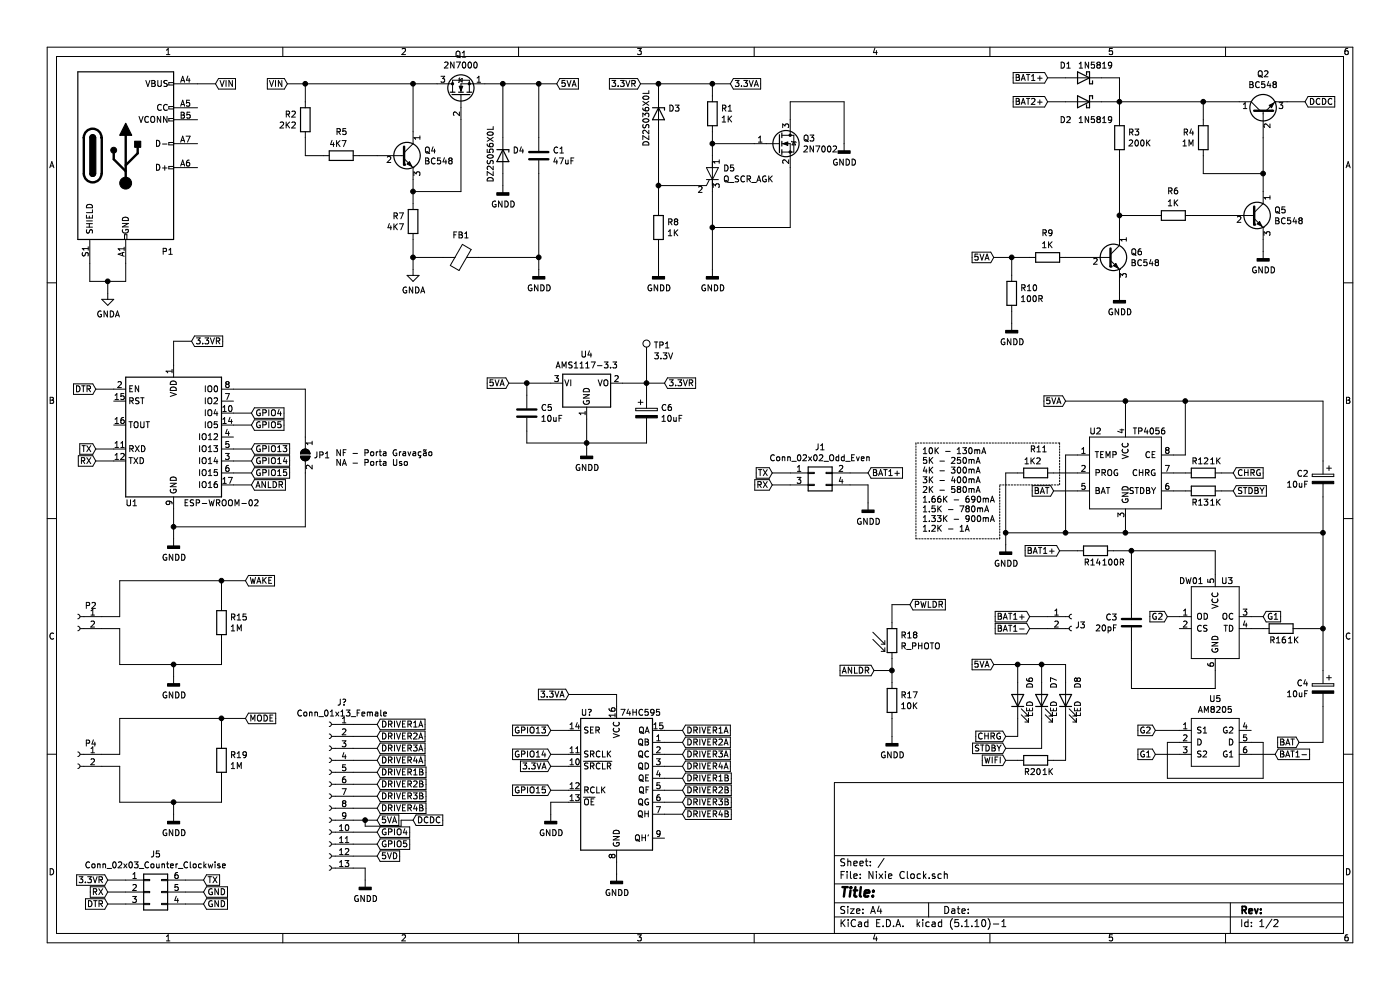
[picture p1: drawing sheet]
EESchema Schematic File Version 4
EELAYER 30 0
EELAYER END
$Descr A4 11693 8268
encoding utf-8
Sheet 1 2
Title ""
Date ""
Rev ""
Comp ""
Comment1 ""
Comment2 ""
Comment3 ""
Comment4 ""
$EndDescr
$Comp
L Connector:USB_C_Plug_USB2.0 P1
U 1 1
P 1050 1300
F 0 "P1" H 1400 500 50  0000 C CNN
F 1 "USB_C_Plug_USB2.0" H 1157 2076 50  0001 C CNN
F 2 "Connector_USB:USB_C_Receptacle_XKB_U262-16XN-4BVC11" H 1200 1300 50  0001 C CNN
F 3 "https://www.usb.org/sites/default/files/documents/usb_type-c.zip" H 1200 1300 50  0001 C CNN
	1    1050 1300
	1    0    0    -1  
$EndComp
$Comp
L Device:R R17
U 1 1
P 7450 5850
F 0 "R17" H 7520 5896 50  0000 L CNN
F 1 "10K" H 7520 5805 50  0000 L CNN
F 2 "Resistor_SMD:R_0201_0603Metric_Pad0.64x0.40mm_HandSolder" V 7380 5850 50  0001 C CNN
F 3 "~" H 7450 5850 50  0001 C CNN
	1    7450 5850
	1    0    0    -1  
$EndComp
$Comp
L Battery_Management:TP4056 U2
U 1 1
P 9400 3950
F 0 "U2" H 9150 4300 50  0000 C CNN
F 1 "TP4056" H 9600 4300 50  0000 C CNN
F 2 "Package_SO:MSOP-8-1EP_3x3mm_P0.65mm_EP1.95x2.15mm" H 9250 4300 50  0001 C CNN
F 3 "" H 9250 4300 50  0001 C CNN
	1    9400 3950
	1    0    0    -1  
$EndComp
$Comp
L Battery_Management:DW01 U3
U 1 1
P 10150 5200
F 0 "U3" H 10250 5550 50  0000 C CNN
F 1 "DW01" H 9950 5550 50  0000 C CNN
F 2 "Package_TO_SOT_SMD:SOT-23-6" H 10200 5550 50  0001 C CNN
F 3 "" H 10200 5550 50  0001 C CNN
	1    10150 5200
	1    0    0    -1  
$EndComp
$Comp
L Battery_Management:AM8205 U5
U 1 1
P 10150 6250
F 0 "U5" H 10150 6665 50  0000 C CNN
F 1 "AM8205" H 10150 6574 50  0000 C CNN
F 2 "Package_SO:TSSOP-8_3x3mm_P0.65mm" H 10000 6550 50  0001 C CNN
F 3 "" H 10000 6550 50  0001 C CNN
	1    10150 6250
	1    0    0    -1  
$EndComp
Wire Wire Line
	1050 2200 1050 2350
Wire Wire Line
	1050 2350 900  2350
Wire Wire Line
	750  2350 750  2200
$Comp
L Regulator_Linear:AMS1117-3.3 U4
U 1 1
P 4900 3200
F 0 "U4" H 4900 3442 50  0000 C CNN
F 1 "AMS1117-3.3" H 4900 3351 50  0000 C CNN
F 2 "Package_TO_SOT_SMD:SOT-223-3_TabPin2" H 4900 3400 50  0001 C CNN
F 3 "http://www.advanced-monolithic.com/pdf/ds1117.pdf" H 5000 2950 50  0001 C CNN
	1    4900 3200
	1    0    0    -1  
$EndComp
$Comp
L Device:R_PHOTO R18
U 1 1
P 7450 5350
F 0 "R18" H 7520 5396 50  0000 L CNN
F 1 "R_PHOTO" H 7520 5305 50  0000 L CNN
F 2 "Connector_PinHeader_2.00mm:PinHeader_1x02_P2.00mm_Vertical" V 7500 5100 50  0001 L CNN
F 3 "~" H 7450 5300 50  0001 C CNN
	1    7450 5350
	1    0    0    -1  
$EndComp
$Comp
L Device:C C5
U 1 1
P 4400 3450
F 0 "C5" H 4515 3496 50  0000 L CNN
F 1 "10uF" H 4515 3405 50  0000 L CNN
F 2 "Capacitor_SMD:C_0805_2012Metric_Pad1.15x1.40mm_HandSolder" H 4438 3300 50  0001 C CNN
F 3 "~" H 4400 3450 50  0001 C CNN
	1    4400 3450
	1    0    0    -1  
$EndComp
$Comp
L Device:CP C6
U 1 1
P 5400 3450
F 0 "C6" H 5518 3496 50  0000 L CNN
F 1 "10uF" H 5518 3405 50  0000 L CNN
F 2 "Capacitor_SMD:C_0805_2012Metric_Pad1.15x1.40mm_HandSolder" H 5438 3300 50  0001 C CNN
F 3 "~" H 5400 3450 50  0001 C CNN
	1    5400 3450
	1    0    0    -1  
$EndComp
Wire Wire Line
	5400 3300 5400 3200
Wire Wire Line
	5400 3200 5200 3200
Wire Wire Line
	4600 3200 4400 3200
Wire Wire Line
	4400 3200 4400 3300
$Comp
L power:GNDD #PWR0101
U 1 1
P 4900 3750
F 0 "#PWR0101" H 4900 3500 50  0001 C CNN
F 1 "GNDD" H 4904 3595 50  0000 C CNN
F 2 "" H 4900 3750 50  0001 C CNN
F 3 "" H 4900 3750 50  0001 C CNN
	1    4900 3750
	1    0    0    -1  
$EndComp
Wire Wire Line
	4900 3750 4900 3700
Wire Wire Line
	5400 3600 5400 3700
Wire Wire Line
	5400 3700 4900 3700
Connection ~ 4900 3700
Wire Wire Line
	4900 3700 4900 3500
Wire Wire Line
	4900 3700 4400 3700
Wire Wire Line
	4400 3700 4400 3600
Text GLabel 4250 3200 0    50   Input ~ 0
5VA
Wire Wire Line
	4250 3200 4400 3200
Connection ~ 4400 3200
Text GLabel 5550 3200 2    50   Input ~ 0
3.3VR
Wire Wire Line
	5550 3200 5400 3200
Connection ~ 5400 3200
$Comp
L Connector:TestPoint TP1
U 1 1
P 5400 3000
F 0 "TP1" H 5458 3118 50  0000 L CNN
F 1 "3.3V" H 5458 3027 50  0000 L CNN
F 2 "TestPoint:TestPoint_Pad_1.5x1.5mm" H 5600 3000 50  0001 C CNN
F 3 "~" H 5600 3000 50  0001 C CNN
	1    5400 3000
	1    0    0    -1  
$EndComp
Wire Wire Line
	5400 3000 5400 3200
Text GLabel 900  7350 0    50   Input ~ 0
3.3VR
Text GLabel 900  7450 0    50   Input ~ 0
RX
Text GLabel 1700 7350 2    50   Input ~ 0
TX
Text GLabel 1700 7450 2    50   Input ~ 0
GND
$Comp
L Connector_Generic:Conn_02x03_Counter_Clockwise J5
U 1 1
P 1250 7450
F 0 "J5" H 1300 7767 50  0000 C CNN
F 1 "Conn_02x03_Counter_Clockwise" H 1300 7676 50  0000 C CNN
F 2 "Connector_PinHeader_2.00mm:PinHeader_2x03_P2.00mm_Vertical" H 1250 7450 50  0001 C CNN
F 3 "~" H 1250 7450 50  0001 C CNN
	1    1250 7450
	1    0    0    -1  
$EndComp
Text GLabel 900  7550 0    50   Input ~ 0
DTR
Text GLabel 1700 7550 2    50   Input ~ 0
GND
Wire Wire Line
	1700 7550 1550 7550
Wire Wire Line
	1550 7450 1700 7450
Wire Wire Line
	1700 7350 1550 7350
Wire Wire Line
	1050 7350 900  7350
Wire Wire Line
	900  7450 1050 7450
Wire Wire Line
	1050 7550 900  7550
$Comp
L Jumper:SolderJumper_2_Open JP1
U 1 1
P 2550 3800
F 0 "JP1" V 2550 3868 50  0000 L CNN
F 1 "SolderJumper_2_Open" H 2550 3914 50  0001 C CNN
F 2 "Jumper:SolderJumper-2_P1.3mm_Open_RoundedPad1.0x1.5mm" H 2550 3800 50  0001 C CNN
F 3 "~" H 2550 3800 50  0001 C CNN
	1    2550 3800
	0    1    1    0   
$EndComp
$Comp
L power:GNDD #PWR0102
U 1 1
P 1450 4500
F 0 "#PWR0102" H 1450 4250 50  0001 C CNN
F 1 "GNDD" H 1454 4345 50  0000 C CNN
F 2 "" H 1450 4500 50  0001 C CNN
F 3 "" H 1450 4500 50  0001 C CNN
	1    1450 4500
	1    0    0    -1  
$EndComp
Text GLabel 800  3750 0    50   Input ~ 0
TX
Wire Wire Line
	800  3750 950  3750
Text GLabel 800  3850 0    50   Input ~ 0
RX
Wire Wire Line
	800  3850 950  3850
Text GLabel 1600 2850 2    50   Input ~ 0
3.3VR
Wire Wire Line
	1450 2850 1600 2850
Wire Wire Line
	1450 2850 1450 3050
$Comp
L RF_Module:ESP-WROOM-02 U1
U 1 1
P 1450 3650
F 0 "U1" H 1100 3100 50  0000 C CNN
F 1 "ESP-WROOM-02" H 1850 3100 50  0000 C CNN
F 2 "RF_Module:ESP-12E" H 2050 3100 50  0001 C CNN
F 3 "https://www.espressif.com/sites/default/files/documentation/0c-esp-wroom-02_datasheet_en.pdf" H 1500 5150 50  0001 C CNN
	1    1450 3650
	1    0    0    -1  
$EndComp
Wire Wire Line
	2550 3650 2550 3250
Wire Wire Line
	2550 3950 2550 4400
$Comp
L power:GNDA #PWR0103
U 1 1
P 900 2450
F 0 "#PWR0103" H 900 2200 50  0001 C CNN
F 1 "GNDA" H 905 2277 50  0000 C CNN
F 2 "" H 900 2450 50  0001 C CNN
F 3 "" H 900 2450 50  0001 C CNN
	1    900  2450
	1    0    0    -1  
$EndComp
Wire Wire Line
	900  2450 900  2350
Connection ~ 900  2350
Wire Wire Line
	900  2350 750  2350
Text GLabel 1800 700  2    50   Input ~ 0
VIN
Wire Wire Line
	1800 700  1650 700 
Text GLabel 800  3250 0    50   Input ~ 0
DTR
Wire Wire Line
	950  3250 800  3250
Text Notes 2800 3900 0    50   ~ 0
NF - Porta Gravação\nNA - Porta Uso
$Comp
L Device:R R15
U 1 1
P 1850 5200
F 0 "R15" H 1920 5246 50  0000 L CNN
F 1 "1M" H 1920 5155 50  0000 L CNN
F 2 "Resistor_SMD:R_0201_0603Metric_Pad0.64x0.40mm_HandSolder" V 1780 5200 50  0001 C CNN
F 3 "~" H 1850 5200 50  0001 C CNN
	1    1850 5200
	1    0    0    -1  
$EndComp
Wire Wire Line
	1850 4850 1850 5050
Wire Wire Line
	1000 5550 1450 5550
Wire Wire Line
	1850 5550 1850 5350
$Comp
L power:GNDD #PWR0104
U 1 1
P 1450 5650
F 0 "#PWR0104" H 1450 5400 50  0001 C CNN
F 1 "GNDD" H 1454 5495 50  0000 C CNN
F 2 "" H 1450 5650 50  0001 C CNN
F 3 "" H 1450 5650 50  0001 C CNN
	1    1450 5650
	1    0    0    -1  
$EndComp
Wire Wire Line
	1450 5650 1450 5550
Connection ~ 1450 5550
Text GLabel 2050 4850 2    50   Input ~ 0
WAKE
$Comp
L Device:R R19
U 1 1
P 1850 6350
F 0 "R19" H 1920 6396 50  0000 L CNN
F 1 "1M" H 1920 6305 50  0000 L CNN
F 2 "Resistor_SMD:R_0201_0603Metric_Pad0.64x0.40mm_HandSolder" V 1780 6350 50  0001 C CNN
F 3 "~" H 1850 6350 50  0001 C CNN
	1    1850 6350
	1    0    0    -1  
$EndComp
Wire Wire Line
	1850 6000 1850 6200
Wire Wire Line
	1850 6700 1850 6500
$Comp
L power:GNDD #PWR0105
U 1 1
P 1450 6800
F 0 "#PWR0105" H 1450 6550 50  0001 C CNN
F 1 "GNDD" H 1454 6645 50  0000 C CNN
F 2 "" H 1450 6800 50  0001 C CNN
F 3 "" H 1450 6800 50  0001 C CNN
	1    1450 6800
	1    0    0    -1  
$EndComp
Wire Wire Line
	1450 6800 1450 6700
Connection ~ 1450 6700
Text GLabel 2050 6000 2    50   Input ~ 0
MODE
$Comp
L Diode:DZ2S056X0L D4
U 1 1
P 4200 1300
F 0 "D4" V 4154 1380 50  0000 L CNN
F 1 "DZ2S056X0L" H 3950 1200 50  0000 L CNN
F 2 "Diode_SMD:D_SOD-523" H 4200 1125 50  0001 C CNN
F 3 "https://industrial.panasonic.com/content/data/SC/ds/ds4/DZ2S05600L_E.pdf" H 4200 1300 50  0001 C CNN
	1    4200 1300
	0    1    1    0   
$EndComp
$Comp
L Device:R R2
U 1 1
P 2550 1000
F 0 "R2" H 2620 1046 50  0000 L CNN
F 1 "2K2" H 2620 955 50  0000 L CNN
F 2 "Resistor_SMD:R_0201_0603Metric_Pad0.64x0.40mm_HandSolder" V 2480 1000 50  0001 C CNN
F 3 "~" H 2550 1000 50  0001 C CNN
	1    2550 1000
	-1   0    0    -1  
$EndComp
$Comp
L Device:R R7
U 1 1
P 3450 1850
F 0 "R7" H 3520 1896 50  0000 L CNN
F 1 "4K7" H 3520 1805 50  0000 L CNN
F 2 "Resistor_SMD:R_0201_0603Metric_Pad0.64x0.40mm_HandSolder" V 3380 1850 50  0001 C CNN
F 3 "~" H 3450 1850 50  0001 C CNN
	1    3450 1850
	-1   0    0    -1  
$EndComp
$Comp
L Device:Ferrite_Bead FB1
U 1 1
P 3850 2150
F 0 "FB1" V 4032 2150 50  0000 C CNN
F 1 "Ferrite_Bead" H 3987 2105 50  0001 L CNN
F 2 "Resistor_SMD:R_0201_0603Metric_Pad0.64x0.40mm_HandSolder" V 3780 2150 50  0001 C CNN
F 3 "~" H 3850 2150 50  0001 C CNN
	1    3850 2150
	0    -1   -1   0   
$EndComp
$Comp
L Device:C C1
U 1 1
P 4500 1300
F 0 "C1" H 4615 1346 50  0000 L CNN
F 1 "47uF" H 4615 1255 50  0000 L CNN
F 2 "Capacitor_SMD:C_0805_2012Metric_Pad1.15x1.40mm_HandSolder" H 4538 1150 50  0001 C CNN
F 3 "~" H 4500 1300 50  0001 C CNN
	1    4500 1300
	1    0    0    -1  
$EndComp
$Comp
L Device:R R5
U 1 1
P 2850 1300
F 0 "R5" V 2650 1250 50  0000 L CNN
F 1 "4K7" V 2750 1200 50  0000 L CNN
F 2 "Resistor_SMD:R_0201_0603Metric_Pad0.64x0.40mm_HandSolder" V 2780 1300 50  0001 C CNN
F 3 "~" H 2850 1300 50  0001 C CNN
	1    2850 1300
	0    1    1    0   
$EndComp
$Comp
L Transistor_FET:2N7000 Q1
U 1 1
P 3850 800
F 0 "Q1" V 4192 800 50  0000 C CNN
F 1 "2N7000" V 4101 800 50  0000 C CNN
F 2 "Package_TO_SOT_SMD:SOT-23" H 4050 725 50  0001 L CIN
F 3 "https://www.onsemi.com/pub/Collateral/NDS7002A-D.PDF" H 3850 800 50  0001 L CNN
	1    3850 800 
	0    -1   -1   0   
$EndComp
Wire Wire Line
	2700 1300 2550 1300
Wire Wire Line
	2550 1300 2550 1150
$Comp
L Transistor_BJT:BC548 Q4
U 1 1
P 3350 1300
F 0 "Q4" H 3541 1346 50  0000 L CNN
F 1 "BC548" H 3541 1255 50  0000 L CNN
F 2 "Package_TO_SOT_SMD:SOT-23" H 3550 1225 50  0001 L CIN
F 3 "https://www.onsemi.com/pub/Collateral/BC550-D.pdf" H 3350 1300 50  0001 L CNN
	1    3350 1300
	1    0    0    -1  
$EndComp
Wire Wire Line
	3450 1500 3450 1600
Wire Wire Line
	3150 1300 3000 1300
Wire Wire Line
	3450 1100 3450 700 
Wire Wire Line
	3450 700  2550 700 
Wire Wire Line
	2550 700  2550 850 
Wire Wire Line
	3650 700  3450 700 
Connection ~ 3450 700 
Wire Wire Line
	3850 1000 3850 1600
Wire Wire Line
	3850 1600 3450 1600
Connection ~ 3450 1600
Wire Wire Line
	3450 1600 3450 1700
$Comp
L power:GNDA #PWR0106
U 1 1
P 3450 2250
F 0 "#PWR0106" H 3450 2000 50  0001 C CNN
F 1 "GNDA" H 3455 2077 50  0000 C CNN
F 2 "" H 3450 2250 50  0001 C CNN
F 3 "" H 3450 2250 50  0001 C CNN
	1    3450 2250
	1    0    0    -1  
$EndComp
Wire Wire Line
	3450 2250 3450 2150
Wire Wire Line
	3700 2150 3450 2150
Wire Wire Line
	3450 2150 3450 2000
Connection ~ 3450 2150
Wire Wire Line
	4200 1150 4200 700 
Wire Wire Line
	4200 700  4050 700 
Wire Wire Line
	4500 1150 4500 700 
Wire Wire Line
	4500 700  4200 700 
Connection ~ 4200 700 
Wire Wire Line
	4500 1450 4500 2150
Wire Wire Line
	4500 2150 4000 2150
$Comp
L power:GNDD #PWR0107
U 1 1
P 4500 2250
F 0 "#PWR0107" H 4500 2000 50  0001 C CNN
F 1 "GNDD" H 4504 2095 50  0000 C CNN
F 2 "" H 4500 2250 50  0001 C CNN
F 3 "" H 4500 2250 50  0001 C CNN
	1    4500 2250
	1    0    0    -1  
$EndComp
Wire Wire Line
	4500 2250 4500 2150
Connection ~ 4500 2150
$Comp
L power:GNDD #PWR0108
U 1 1
P 4200 1550
F 0 "#PWR0108" H 4200 1300 50  0001 C CNN
F 1 "GNDD" H 4204 1395 50  0000 C CNN
F 2 "" H 4200 1550 50  0001 C CNN
F 3 "" H 4200 1550 50  0001 C CNN
	1    4200 1550
	1    0    0    -1  
$EndComp
Wire Wire Line
	4200 1550 4200 1450
Text GLabel 2400 700  0    50   Input ~ 0
VIN
Wire Wire Line
	2400 700  2550 700 
Connection ~ 2550 700 
Text GLabel 4650 700  2    50   Input ~ 0
5VA
Wire Wire Line
	4650 700  4500 700 
Connection ~ 4500 700 
$Comp
L Diode:DZ2S036X0L D3
U 1 1
P 5500 950
F 0 "D3" V 5454 1030 50  0000 L CNN
F 1 "DZ2S036X0L" H 5300 850 50  0000 L CNN
F 2 "Diode_SMD:D_SOD-523" H 5500 775 50  0001 C CNN
F 3 "https://industrial.panasonic.com/content/data/SC/ds/ds4/DZ2S03600L_E.pdf" H 5500 950 50  0001 C CNN
	1    5500 950 
	0    1    1    0   
$EndComp
Text GLabel 5350 700  0    50   Input ~ 0
3.3VR
Wire Wire Line
	5350 700  5500 700 
Wire Wire Line
	5500 800  5500 700 
$Comp
L Device:R R8
U 1 1
P 5500 1900
F 0 "R8" H 5570 1946 50  0000 L CNN
F 1 "1K" H 5570 1855 50  0000 L CNN
F 2 "Resistor_SMD:R_0201_0603Metric_Pad0.64x0.40mm_HandSolder" V 5430 1900 50  0001 C CNN
F 3 "~" H 5500 1900 50  0001 C CNN
	1    5500 1900
	1    0    0    -1  
$EndComp
$Comp
L Device:R R1
U 1 1
P 5950 950
F 0 "R1" H 6020 996 50  0000 L CNN
F 1 "1K" H 6020 905 50  0000 L CNN
F 2 "Resistor_SMD:R_0201_0603Metric_Pad0.64x0.40mm_HandSolder" V 5880 950 50  0001 C CNN
F 3 "~" H 5950 950 50  0001 C CNN
	1    5950 950 
	1    0    0    -1  
$EndComp
$Comp
L Device:Q_SCR_AGK D5
U 1 1
P 5950 1450
F 0 "D5" H 6038 1496 50  0000 L CNN
F 1 "Q_SCR_AGK" H 6038 1405 50  0000 L CNN
F 2 "Package_TO_SOT_SMD:SOT-23" V 5950 1450 50  0001 C CNN
F 3 "~" V 5950 1450 50  0001 C CNN
	1    5950 1450
	1    0    0    -1  
$EndComp
Wire Wire Line
	5800 1550 5500 1550
Wire Wire Line
	5500 1550 5500 1100
Wire Wire Line
	5500 1750 5500 1550
Connection ~ 5500 1550
Wire Wire Line
	5950 1300 5950 1200
Wire Wire Line
	5950 800  5950 700 
Wire Wire Line
	5950 700  5500 700 
Connection ~ 5500 700 
$Comp
L power:GNDD #PWR0109
U 1 1
P 5500 2250
F 0 "#PWR0109" H 5500 2000 50  0001 C CNN
F 1 "GNDD" H 5504 2095 50  0000 C CNN
F 2 "" H 5500 2250 50  0001 C CNN
F 3 "" H 5500 2250 50  0001 C CNN
	1    5500 2250
	1    0    0    -1  
$EndComp
$Comp
L power:GNDD #PWR0110
U 1 1
P 5950 2250
F 0 "#PWR0110" H 5950 2000 50  0001 C CNN
F 1 "GNDD" H 5954 2095 50  0000 C CNN
F 2 "" H 5950 2250 50  0001 C CNN
F 3 "" H 5950 2250 50  0001 C CNN
	1    5950 2250
	1    0    0    -1  
$EndComp
$Comp
L Transistor_FET:2N7002 Q3
U 1 1
P 6500 1200
F 0 "Q3" H 6704 1246 50  0000 L CNN
F 1 "2N7002" H 6704 1155 50  0000 L CNN
F 2 "Package_TO_SOT_SMD:SOT-23" H 6700 1125 50  0001 L CIN
F 3 "https://www.onsemi.com/pub/Collateral/NDS7002A-D.PDF" H 6500 1200 50  0001 L CNN
	1    6500 1200
	1    0    0    -1  
$EndComp
Wire Wire Line
	6300 1200 5950 1200
Connection ~ 5950 1200
Wire Wire Line
	5950 1200 5950 1100
Wire Wire Line
	6600 1400 6600 1900
Wire Wire Line
	6600 1900 5950 1900
Wire Wire Line
	5950 1900 5950 1600
Wire Wire Line
	5500 2050 5500 2250
Wire Wire Line
	5950 2250 5950 1900
Connection ~ 5950 1900
Wire Wire Line
	6600 1000 6600 850 
Wire Wire Line
	6600 850  7050 850 
Wire Wire Line
	7050 850  7050 1200
$Comp
L power:GNDD #PWR0111
U 1 1
P 7050 1200
F 0 "#PWR0111" H 7050 950 50  0001 C CNN
F 1 "GNDD" H 7054 1045 50  0000 C CNN
F 2 "" H 7050 1200 50  0001 C CNN
F 3 "" H 7050 1200 50  0001 C CNN
	1    7050 1200
	1    0    0    -1  
$EndComp
Text GLabel 6100 700  2    50   Input ~ 0
3.3VA
Wire Wire Line
	6100 700  5950 700 
Connection ~ 5950 700 
$Comp
L Diode:1N5819 D1
U 1 1
P 9050 650
F 0 "D1" H 9200 550 50  0000 C CNN
F 1 "1N5819" H 8950 550 50  0000 C CNN
F 2 "Diode_SMD:D_SOD-523" H 9050 475 50  0001 C CNN
F 3 "http://www.vishay.com/docs/88525/1n5817.pdf" H 9050 650 50  0001 C CNN
	1    9050 650 
	-1   0    0    1   
$EndComp
$Comp
L Diode:1N5819 D2
U 1 1
P 9050 850
F 0 "D2" H 9200 700 50  0000 C CNN
F 1 "1N5819" H 8950 700 50  0000 C CNN
F 2 "Diode_SMD:D_SOD-523" H 9050 675 50  0001 C CNN
F 3 "http://www.vishay.com/docs/88525/1n5817.pdf" H 9050 850 50  0001 C CNN
	1    9050 850 
	-1   0    0    -1  
$EndComp
$Comp
L Device:R R3
U 1 1
P 9350 1150
F 0 "R3" H 9420 1196 50  0000 L CNN
F 1 "200K" H 9420 1105 50  0000 L CNN
F 2 "Resistor_SMD:R_0201_0603Metric_Pad0.64x0.40mm_HandSolder" V 9280 1150 50  0001 C CNN
F 3 "~" H 9350 1150 50  0001 C CNN
	1    9350 1150
	1    0    0    -1  
$EndComp
$Comp
L Device:R R4
U 1 1
P 10050 1150
F 0 "R4" H 10120 1196 50  0000 L CNN
F 1 "1M" H 10120 1105 50  0000 L CNN
F 2 "Resistor_SMD:R_0201_0603Metric_Pad0.64x0.40mm_HandSolder" V 9980 1150 50  0001 C CNN
F 3 "~" H 10050 1150 50  0001 C CNN
	1    10050 1150
	-1   0    0    -1  
$EndComp
$Comp
L Transistor_BJT:BC548 Q6
U 1 1
P 9250 2150
F 0 "Q6" H 9441 2196 50  0000 L CNN
F 1 "BC548" H 9441 2105 50  0000 L CNN
F 2 "Package_TO_SOT_SMD:SOT-23" H 9450 2075 50  0001 L CIN
F 3 "https://www.onsemi.com/pub/Collateral/BC550-D.pdf" H 9250 2150 50  0001 L CNN
	1    9250 2150
	1    0    0    -1  
$EndComp
$Comp
L Transistor_BJT:BC548 Q5
U 1 1
P 10450 1800
F 0 "Q5" H 10641 1846 50  0000 L CNN
F 1 "BC548" H 10641 1755 50  0000 L CNN
F 2 "Package_TO_SOT_SMD:SOT-23" H 10650 1725 50  0001 L CIN
F 3 "https://www.onsemi.com/pub/Collateral/BC550-D.pdf" H 10450 1800 50  0001 L CNN
	1    10450 1800
	1    0    0    -1  
$EndComp
$Comp
L Transistor_BJT:BC548 Q2
U 1 1
P 10550 950
F 0 "Q2" V 10878 950 50  0000 C CNN
F 1 "BC548" V 10787 950 50  0000 C CNN
F 2 "Package_TO_SOT_SMD:SOT-23" H 10750 875 50  0001 L CIN
F 3 "https://www.onsemi.com/pub/Collateral/BC550-D.pdf" H 10550 950 50  0001 L CNN
	1    10550 950 
	0    -1   -1   0   
$EndComp
Wire Wire Line
	9200 850  9350 850 
Wire Wire Line
	9350 850  9350 1000
Wire Wire Line
	9200 650  9350 650 
Wire Wire Line
	9350 650  9350 850 
Connection ~ 9350 850 
Wire Wire Line
	9350 850  10050 850 
Wire Wire Line
	10050 1000 10050 850 
Connection ~ 10050 850 
Wire Wire Line
	10050 850  10350 850 
Wire Wire Line
	10050 1450 10550 1450
Wire Wire Line
	10050 1300 10050 1450
Wire Wire Line
	10550 1150 10550 1450
Wire Wire Line
	10550 1600 10550 1450
Connection ~ 10550 1450
Wire Wire Line
	8900 2150 9050 2150
$Comp
L Device:R R10
U 1 1
P 8450 2450
F 0 "R10" H 8520 2496 50  0000 L CNN
F 1 "100R" H 8520 2405 50  0000 L CNN
F 2 "Resistor_SMD:R_0201_0603Metric_Pad0.64x0.40mm_HandSolder" V 8380 2450 50  0001 C CNN
F 3 "~" H 8450 2450 50  0001 C CNN
	1    8450 2450
	1    0    0    -1  
$EndComp
$Comp
L power:GNDD #PWR0112
U 1 1
P 8450 2700
F 0 "#PWR0112" H 8450 2450 50  0001 C CNN
F 1 "GNDD" H 8454 2545 50  0000 C CNN
F 2 "" H 8450 2700 50  0001 C CNN
F 3 "" H 8450 2700 50  0001 C CNN
	1    8450 2700
	1    0    0    -1  
$EndComp
Wire Wire Line
	8450 2700 8450 2600
$Comp
L power:GNDD #PWR0113
U 1 1
P 9350 2450
F 0 "#PWR0113" H 9350 2200 50  0001 C CNN
F 1 "GNDD" H 9354 2295 50  0000 C CNN
F 2 "" H 9350 2450 50  0001 C CNN
F 3 "" H 9350 2450 50  0001 C CNN
	1    9350 2450
	1    0    0    -1  
$EndComp
Wire Wire Line
	9350 2450 9350 2350
$Comp
L power:GNDD #PWR0114
U 1 1
P 10550 2100
F 0 "#PWR0114" H 10550 1850 50  0001 C CNN
F 1 "GNDD" H 10554 1945 50  0000 C CNN
F 2 "" H 10550 2100 50  0001 C CNN
F 3 "" H 10550 2100 50  0001 C CNN
	1    10550 2100
	1    0    0    -1  
$EndComp
Wire Wire Line
	10550 2100 10550 2000
Wire Wire Line
	8450 2300 8450 2150
Wire Wire Line
	8450 2150 8600 2150
$Comp
L Device:R R9
U 1 1
P 8750 2150
F 0 "R9" V 8950 2100 50  0000 L CNN
F 1 "1K" V 8850 2100 50  0000 L CNN
F 2 "Resistor_SMD:R_0201_0603Metric_Pad0.64x0.40mm_HandSolder" V 8680 2150 50  0001 C CNN
F 3 "~" H 8750 2150 50  0001 C CNN
	1    8750 2150
	0    -1   -1   0   
$EndComp
$Comp
L Device:R R6
U 1 1
P 9800 1800
F 0 "R6" V 10000 1750 50  0000 L CNN
F 1 "1K" V 9900 1750 50  0000 L CNN
F 2 "Resistor_SMD:R_0201_0603Metric_Pad0.64x0.40mm_HandSolder" V 9730 1800 50  0001 C CNN
F 3 "~" H 9800 1800 50  0001 C CNN
	1    9800 1800
	0    -1   -1   0   
$EndComp
Text GLabel 8750 650  0    50   Input ~ 0
BAT1+
Wire Wire Line
	8900 650  8750 650 
Text GLabel 8750 850  0    50   Input ~ 0
BAT2+
Wire Wire Line
	8900 850  8750 850 
Text GLabel 8300 2150 0    50   Input ~ 0
5VA
Wire Wire Line
	8300 2150 8450 2150
Connection ~ 8450 2150
Wire Wire Line
	9350 1300 9350 1800
Wire Wire Line
	9950 1800 10250 1800
Wire Wire Line
	9650 1800 9350 1800
Connection ~ 9350 1800
Wire Wire Line
	9350 1800 9350 1950
Text GLabel 10900 850  2    50   Input ~ 0
DCDC
Wire Wire Line
	10750 850  10900 850 
$Sheet
S -1250 950  1100 150 
U 633CFED4
F0 "Nixie Circuit" 50
F1 "Nixie Circuit.sch" 50
$EndSheet
Wire Wire Line
	1950 3950 2100 3950
Text GLabel 2100 3950 2    50   Input ~ 0
GPIO15
Wire Wire Line
	1950 3750 2100 3750
Text GLabel 2100 3750 2    50   Input ~ 0
GPIO13
Wire Wire Line
	1950 3850 2100 3850
Text GLabel 2100 3850 2    50   Input ~ 0
GPIO14
Wire Wire Line
	1950 3550 2100 3550
Text GLabel 2100 3550 2    50   Input ~ 0
GPIO5
Wire Wire Line
	1950 3450 2100 3450
Text GLabel 2100 3450 2    50   Input ~ 0
GPIO4
Wire Wire Line
	1450 4250 1450 4400
Wire Wire Line
	1950 3250 2550 3250
Wire Wire Line
	1450 4400 2550 4400
Connection ~ 1450 4400
Wire Wire Line
	1450 4400 1450 4500
Text GLabel 8900 3350 0    50   Input ~ 0
5VA
Wire Wire Line
	8900 3350 9400 3350
Wire Wire Line
	9800 3800 9900 3800
Wire Wire Line
	9900 3350 9400 3350
Connection ~ 9400 3350
Wire Wire Line
	9400 3350 9400 3550
Wire Wire Line
	9900 3350 9900 3800
$Comp
L Device:R R12
U 1 1
P 10050 3950
F 0 "R12" V 9950 3850 50  0000 L CNN
F 1 "1K" V 9950 4000 50  0000 L CNN
F 2 "Resistor_SMD:R_0201_0603Metric_Pad0.64x0.40mm_HandSolder" V 9980 3950 50  0001 C CNN
F 3 "~" H 10050 3950 50  0001 C CNN
	1    10050 3950
	0    1    1    0   
$EndComp
$Comp
L Device:R R13
U 1 1
P 10050 4100
F 0 "R13" V 9950 4000 50  0000 L CNN
F 1 "1K" V 9950 4150 50  0000 L CNN
F 2 "Resistor_SMD:R_0201_0603Metric_Pad0.64x0.40mm_HandSolder" V 9980 4100 50  0001 C CNN
F 3 "~" H 10050 4100 50  0001 C CNN
	1    10050 4100
	0    1    -1   0   
$EndComp
Wire Wire Line
	9900 4100 9800 4100
Wire Wire Line
	9800 3950 9900 3950
Wire Wire Line
	10200 3950 10300 3950
Connection ~ 9900 3350
$Comp
L Device:R R11
U 1 1
P 8650 3950
F 0 "R11" V 8450 3900 50  0000 L CNN
F 1 "1K2" V 8550 3850 50  0000 L CNN
F 2 "Resistor_SMD:R_0201_0603Metric_Pad0.64x0.40mm_HandSolder" V 8580 3950 50  0001 C CNN
F 3 "~" H 8650 3950 50  0001 C CNN
	1    8650 3950
	0    1    1    0   
$EndComp
Wire Wire Line
	9000 3800 8900 3800
Wire Wire Line
	8900 3800 8900 4450
Wire Wire Line
	8900 4450 9400 4450
Wire Wire Line
	9400 4450 9400 4350
Wire Wire Line
	8800 3950 9000 3950
Wire Wire Line
	8500 3950 8400 3950
Wire Wire Line
	8400 3950 8400 4450
Wire Wire Line
	8400 4450 8900 4450
Connection ~ 8900 4450
$Comp
L Device:CP C2
U 1 1
P 11050 4000
F 0 "C2" H 11168 4046 50  0000 L CNN
F 1 "10uF" H 11168 3955 50  0000 L CNN
F 2 "Capacitor_SMD:C_0805_2012Metric_Pad1.15x1.40mm_HandSolder" H 11088 3850 50  0001 C CNN
F 3 "~" H 11050 4000 50  0001 C CNN
	1    11050 4000
	-1   0    0    -1  
$EndComp
Wire Wire Line
	11050 3850 11050 3350
Wire Wire Line
	11050 4150 11050 4450
Connection ~ 9400 4450
Text Notes 7700 4450 0    50   ~ 0
10K - 130mA\n5K - 250mA\n4K - 300mA\n3K - 400mA\n2K - 580mA\n1.66K - 690mA\n1.5K - 780mA\n1.33K - 900mA\n1.2K - 1A
Text GLabel 8800 4100 0    50   Input ~ 0
BAT
Wire Wire Line
	8800 4100 9000 4100
$Comp
L Device:R R14
U 1 1
P 9150 4600
F 0 "R14" V 9050 4500 50  0000 L CNN
F 1 "100R" V 9050 4650 50  0000 L CNN
F 2 "Resistor_SMD:R_0201_0603Metric_Pad0.64x0.40mm_HandSolder" V 9080 4600 50  0001 C CNN
F 3 "~" H 9150 4600 50  0001 C CNN
	1    9150 4600
	0    1    -1   0   
$EndComp
Text GLabel 8850 4600 0    50   Input ~ 0
BAT1+
Wire Wire Line
	10150 4800 10150 4600
$Comp
L Device:C C3
U 1 1
P 9450 5200
F 0 "C3" H 9565 5246 50  0000 L CNN
F 1 "20pF" H 9565 5155 50  0000 L CNN
F 2 "Capacitor_SMD:C_0805_2012Metric_Pad1.15x1.40mm_HandSolder" H 9488 5050 50  0001 C CNN
F 3 "~" H 9450 5200 50  0001 C CNN
	1    9450 5200
	-1   0    0    -1  
$EndComp
Wire Wire Line
	9450 5050 9450 4600
Wire Wire Line
	9450 5350 9450 5750
Wire Wire Line
	9450 5750 10150 5750
Wire Wire Line
	10150 5750 10150 5600
Text GLabel 9750 5150 0    50   Input ~ 0
G2
Text GLabel 9650 6100 0    50   Input ~ 0
G2
Text GLabel 10550 5150 2    50   Input ~ 0
G1
Text GLabel 9650 6300 0    50   Input ~ 0
G1
Wire Wire Line
	9650 6300 9850 6300
Wire Wire Line
	9850 6100 9650 6100
Wire Wire Line
	10550 5150 10450 5150
Wire Wire Line
	9850 5150 9750 5150
Wire Wire Line
	9450 4600 9300 4600
Connection ~ 9450 4600
Wire Wire Line
	9450 4600 10150 4600
$Comp
L Device:R R16
U 1 1
P 10700 5250
F 0 "R16" V 10600 5150 50  0000 L CNN
F 1 "1K" V 10600 5300 50  0000 L CNN
F 2 "Resistor_SMD:R_0201_0603Metric_Pad0.64x0.40mm_HandSolder" V 10630 5250 50  0001 C CNN
F 3 "~" H 10700 5250 50  0001 C CNN
	1    10700 5250
	0    1    -1   0   
$EndComp
Wire Wire Line
	10550 5250 10450 5250
Wire Wire Line
	10850 5250 11050 5250
Wire Wire Line
	11050 5250 11050 4450
Connection ~ 11050 4450
$Comp
L Device:CP C4
U 1 1
P 11050 5750
F 0 "C4" H 11168 5796 50  0000 L CNN
F 1 "10uF" H 11168 5705 50  0000 L CNN
F 2 "Capacitor_SMD:C_0805_2012Metric_Pad1.15x1.40mm_HandSolder" H 11088 5600 50  0001 C CNN
F 3 "~" H 11050 5750 50  0001 C CNN
	1    11050 5750
	-1   0    0    -1  
$EndComp
Wire Wire Line
	11050 5600 11050 5250
Connection ~ 11050 5250
Wire Wire Line
	9850 6200 9750 6200
Wire Wire Line
	9750 6200 9750 6500
Wire Wire Line
	9750 6500 10550 6500
Wire Wire Line
	10550 6500 10550 6200
Wire Wire Line
	10550 6200 10450 6200
Text GLabel 10850 6200 0    50   Input ~ 0
BAT
Wire Wire Line
	10850 6200 11050 6200
Wire Wire Line
	11050 5900 11050 6200
Text GLabel 10650 6300 2    50   Input ~ 0
BAT1-
Wire Wire Line
	10450 6300 10650 6300
$Comp
L power:GNDD #PWR0115
U 1 1
P 8400 4550
F 0 "#PWR0115" H 8400 4300 50  0001 C CNN
F 1 "GNDD" H 8404 4395 50  0000 C CNN
F 2 "" H 8400 4550 50  0001 C CNN
F 3 "" H 8400 4550 50  0001 C CNN
	1    8400 4550
	1    0    0    -1  
$EndComp
Wire Wire Line
	8400 4550 8400 4450
Wire Wire Line
	8850 4600 9000 4600
Connection ~ 8400 4450
Wire Wire Line
	9400 4450 11050 4450
$Comp
L Connector:Conn_01x02_Female J3
U 1 1
P 8950 5150
F 0 "J3" H 8978 5080 50  0000 L CNN
F 1 "Conn_01x02_Female" H 8978 5035 50  0001 L CNN
F 2 "Connector_PinHeader_2.00mm:PinHeader_1x02_P2.00mm_Vertical" H 8950 5150 50  0001 C CNN
F 3 "~" H 8950 5150 50  0001 C CNN
	1    8950 5150
	1    0    0    -1  
$EndComp
Text GLabel 8600 5150 0    50   Input ~ 0
BAT1+
Wire Wire Line
	8600 5150 8750 5150
Text GLabel 8600 5250 0    50   Input ~ 0
BAT1-
Wire Wire Line
	8600 5250 8750 5250
Wire Notes Line
	8850 3700 7650 3700
Wire Notes Line
	7650 3700 7650 4500
Wire Notes Line
	7650 4500 8350 4500
Wire Notes Line
	8350 4500 8350 4050
Wire Notes Line
	8350 4050 8850 4050
Wire Notes Line
	8850 3700 8850 4050
Wire Wire Line
	9900 3350 11050 3350
Wire Wire Line
	10200 4100 10300 4100
Text GLabel 10300 3950 2    50   Input ~ 0
CHRG
Text GLabel 10300 4100 2    50   Input ~ 0
STDBY
$Comp
L Connector:Conn_01x02_Female P2
U 1 1
P 650 5150
F 0 "P2" H 542 5243 50  0000 C CNN
F 1 "Conn_01x02_Female" H 678 5035 50  0001 L CNN
F 2 "Connector_PinHeader_2.00mm:PinHeader_1x02_P2.00mm_Vertical" H 650 5150 50  0001 C CNN
F 3 "~" H 650 5150 50  0001 C CNN
	1    650  5150
	-1   0    0    -1  
$EndComp
Wire Wire Line
	850  5150 1000 5150
Wire Wire Line
	1000 5150 1000 4850
Wire Wire Line
	850  5250 1000 5250
Wire Wire Line
	1000 5250 1000 5550
Wire Wire Line
	1850 5550 1450 5550
$Comp
L Connector:Conn_01x02_Female P4
U 1 1
P 650 6300
F 0 "P4" H 542 6393 50  0000 C CNN
F 1 "Conn_01x02_Female" H 678 6185 50  0001 L CNN
F 2 "Connector_PinHeader_2.00mm:PinHeader_1x02_P2.00mm_Vertical" H 650 6300 50  0001 C CNN
F 3 "~" H 650 6300 50  0001 C CNN
	1    650  6300
	-1   0    0    -1  
$EndComp
Wire Wire Line
	850  6300 1000 6300
Wire Wire Line
	1000 6300 1000 6000
Wire Wire Line
	850  6400 1000 6400
Wire Wire Line
	1000 6400 1000 6700
Wire Wire Line
	1850 6700 1450 6700
Text GLabel 7600 5050 2    50   Input ~ 0
PWLDR
Wire Wire Line
	7450 5500 7450 5600
$Comp
L power:GNDD #PWR0120
U 1 1
P 7450 6150
F 0 "#PWR0120" H 7450 5900 50  0001 C CNN
F 1 "GNDD" H 7454 5995 50  0000 C CNN
F 2 "" H 7450 6150 50  0001 C CNN
F 3 "" H 7450 6150 50  0001 C CNN
	1    7450 6150
	1    0    0    -1  
$EndComp
Wire Wire Line
	7450 6150 7450 6000
Wire Wire Line
	7450 5050 7450 5200
Wire Wire Line
	7600 5050 7450 5050
Text GLabel 7300 5600 0    50   Input ~ 0
ANLDR
Wire Wire Line
	7300 5600 7450 5600
Connection ~ 7450 5600
Wire Wire Line
	7450 5600 7450 5700
Text GLabel 2100 4050 2    50   Input ~ 0
ANLDR
Wire Wire Line
	2100 4050 1950 4050
Text GLabel 8400 6150 0    50   Input ~ 0
CHRG
Text GLabel 8400 6250 0    50   Input ~ 0
STDBY
Text GLabel 8400 6350 0    50   Input ~ 0
WIFI
Wire Wire Line
	8400 6150 8500 6150
Wire Wire Line
	8400 6250 8700 6250
$Comp
L Device:R R20
U 1 1
P 8650 6350
F 0 "R20" V 8550 6250 50  0000 L CNN
F 1 "1K" V 8550 6400 50  0000 L CNN
F 2 "Resistor_SMD:R_0201_0603Metric_Pad0.64x0.40mm_HandSolder" V 8580 6350 50  0001 C CNN
F 3 "~" H 8650 6350 50  0001 C CNN
	1    8650 6350
	0    1    -1   0   
$EndComp
Wire Wire Line
	8500 6350 8400 6350
Wire Wire Line
	8800 6350 8900 6350
Text GLabel 8300 5550 0    50   Input ~ 0
5VA
$Comp
L Connector_Generic:Conn_02x02_Odd_Even J1
U 1 1
P 6800 3950
F 0 "J1" H 6850 4167 50  0000 C CNN
F 1 "Conn_02x02_Odd_Even" H 6850 4076 50  0000 C CNN
F 2 "Connector_Molex:Molex_Nano-Fit_105310-xx04_2x02_P2.50mm_Vertical" H 6800 3950 50  0001 C CNN
F 3 "~" H 6800 3950 50  0001 C CNN
	1    6800 3950
	1    0    0    -1  
$EndComp
Text GLabel 6450 3950 0    50   Input ~ 0
TX
Wire Wire Line
	6450 3950 6600 3950
Text GLabel 6450 4050 0    50   Input ~ 0
RX
Wire Wire Line
	6450 4050 6600 4050
Text GLabel 7250 3950 2    50   Input ~ 0
BAT1+
Wire Wire Line
	7250 3950 7100 3950
$Comp
L power:GNDD #PWR0121
U 1 1
P 7250 4200
F 0 "#PWR0121" H 7250 3950 50  0001 C CNN
F 1 "GNDD" H 7254 4045 50  0000 C CNN
F 2 "" H 7250 4200 50  0001 C CNN
F 3 "" H 7250 4200 50  0001 C CNN
	1    7250 4200
	1    0    0    -1  
$EndComp
Wire Wire Line
	7250 4200 7250 4050
Wire Wire Line
	7250 4050 7100 4050
$Comp
L Device:LED D7
U 1 1
P 8700 5850
F 0 "D7" H 8900 5750 50  0000 R CNN
F 1 "LED" H 8700 5750 50  0000 R CNN
F 2 "Resistor_SMD:R_0805_2012Metric" H 8700 5850 50  0001 C CNN
F 3 "~" H 8700 5850 50  0001 C CNN
	1    8700 5850
	0    -1   -1   0   
$EndComp
Wire Wire Line
	8700 6000 8700 6250
Wire Wire Line
	8700 5550 8700 5700
Wire Wire Line
	8300 5550 8500 5550
$Comp
L Device:LED D6
U 1 1
P 8500 5850
F 0 "D6" H 8700 5750 50  0000 R CNN
F 1 "LED" H 8500 5750 50  0000 R CNN
F 2 "Resistor_SMD:R_0805_2012Metric" H 8500 5850 50  0001 C CNN
F 3 "~" H 8500 5850 50  0001 C CNN
	1    8500 5850
	0    -1   -1   0   
$EndComp
$Comp
L Device:LED D8
U 1 1
P 8900 5850
F 0 "D8" H 9100 5750 50  0000 R CNN
F 1 "LED" H 8900 5750 50  0000 R CNN
F 2 "Resistor_SMD:R_0805_2012Metric" H 8900 5850 50  0001 C CNN
F 3 "~" H 8900 5850 50  0001 C CNN
	1    8900 5850
	0    -1   -1   0   
$EndComp
Wire Wire Line
	8900 6000 8900 6350
Wire Wire Line
	8500 6000 8500 6150
Wire Wire Line
	8500 5700 8500 5550
Connection ~ 8500 5550
Wire Wire Line
	8500 5550 8700 5550
Wire Wire Line
	8900 5700 8900 5550
Wire Wire Line
	8900 5550 8700 5550
Connection ~ 8700 5550
Connection ~ 1850 4850
Wire Wire Line
	1850 4850 2050 4850
Connection ~ 1850 6000
Wire Wire Line
	1850 6000 2050 6000
Wire Wire Line
	1000 4850 1850 4850
Wire Wire Line
	1000 6000 1850 6000
Wire Wire Line
	1000 6700 1450 6700
Wire Wire Line
	4600 6700 4750 6700
Wire Wire Line
	4600 6800 4600 6700
$Comp
L power:GNDD #PWR?
U 1 1
P 4600 6800
AR Path="/647C6A03" Ref="#PWR?"  Part="1" 
AR Path="/633CFED4/647C6A03" Ref="#PWR?"  Part="1" 
F 0 "#PWR?" H 4600 6550 50  0001 C CNN
F 1 "GNDD" H 4604 6645 50  0000 C CNN
F 2 "" H 4600 6800 50  0001 C CNN
F 3 "" H 4600 6800 50  0001 C CNN
	1    4600 6800
	1    0    0    -1  
$EndComp
Wire Wire Line
	5700 6800 5550 6800
Wire Wire Line
	5700 6700 5550 6700
Wire Wire Line
	5700 6600 5550 6600
Wire Wire Line
	5700 6500 5550 6500
Wire Wire Line
	5700 6400 5550 6400
Wire Wire Line
	5700 6300 5550 6300
Wire Wire Line
	5700 6200 5550 6200
Wire Wire Line
	5700 6100 5550 6100
Text GLabel 5700 6800 2    50   Input ~ 0
DRIVER4B
Text GLabel 5700 6700 2    50   Input ~ 0
DRIVER3B
Text GLabel 5700 6600 2    50   Input ~ 0
DRIVER2B
Text GLabel 5700 6500 2    50   Input ~ 0
DRIVER1B
Text GLabel 5700 6400 2    50   Input ~ 0
DRIVER4A
Text GLabel 5700 6300 2    50   Input ~ 0
DRIVER3A
Text GLabel 5700 6200 2    50   Input ~ 0
DRIVER2A
Text GLabel 5700 6100 2    50   Input ~ 0
DRIVER1A
Text GLabel 4600 6400 0    50   Input ~ 0
3.3VA
Wire Wire Line
	4750 5800 5150 5800
Text GLabel 4750 5800 0    50   Input ~ 0
3.3VA
Wire Wire Line
	5150 7300 5150 7200
$Comp
L power:GNDD #PWR?
U 1 1
P 5150 7300
AR Path="/647C6A1D" Ref="#PWR?"  Part="1" 
AR Path="/633CFED4/647C6A1D" Ref="#PWR?"  Part="1" 
F 0 "#PWR?" H 5150 7050 50  0001 C CNN
F 1 "GNDD" H 5154 7145 50  0000 C CNN
F 2 "" H 5150 7300 50  0001 C CNN
F 3 "" H 5150 7300 50  0001 C CNN
	1    5150 7300
	1    0    0    -1  
$EndComp
Wire Wire Line
	5150 5900 5150 5800
Wire Wire Line
	4750 6400 4600 6400
Wire Wire Line
	4750 6600 4600 6600
Text GLabel 4600 6600 0    50   Input ~ 0
GPIO15
Wire Wire Line
	4750 6100 4600 6100
Text GLabel 4600 6100 0    50   Input ~ 0
GPIO13
Wire Wire Line
	4750 6300 4600 6300
Text GLabel 4600 6300 0    50   Input ~ 0
GPIO14
$Comp
L 74xx:74HC595 U?
U 1 1
P 5150 6500
AR Path="/633CFED4/647C6A2B" Ref="U?"  Part="1" 
AR Path="/647C6A2B" Ref="U?"  Part="1" 
F 0 "U?" H 4900 7050 50  0000 C CNN
F 1 "74HC595" H 5350 7050 50  0000 C CNN
F 2 "Package_DIP:DIP-16_W7.62mm" H 5150 6500 50  0001 C CNN
F 3 "http://www.ti.com/lit/ds/symlink/sn74hc595.pdf" H 5150 6500 50  0001 C CNN
	1    5150 6500
	1    0    0    -1  
$EndComp
Wire Wire Line
	2950 7150 3150 7150
Text GLabel 3150 7150 2    50   Input ~ 0
5VD
$Comp
L Connector:Conn_01x13_Female J?
U 1 1
P 2750 6650
AR Path="/633CFED4/647C6A33" Ref="J?"  Part="1" 
AR Path="/647C6A33" Ref="J?"  Part="1" 
F 0 "J?" H 2642 7435 50  0000 C CNN
F 1 "Conn_01x13_Female" H 2642 7344 50  0000 C CNN
F 2 "Connector_PinHeader_2.00mm:PinHeader_1x13_P2.00mm_Vertical" H 2750 6650 50  0001 C CNN
F 3 "~" H 2750 6650 50  0001 C CNN
	1    2750 6650
	-1   0    0    -1  
$EndComp
Wire Wire Line
	2950 7050 3150 7050
Wire Wire Line
	2950 6950 3150 6950
Text GLabel 3150 6950 2    50   Input ~ 0
GPIO4
Text GLabel 3150 7050 2    50   Input ~ 0
GPIO5
Wire Wire Line
	3050 6900 3050 6850
Wire Wire Line
	3350 6900 3050 6900
Wire Wire Line
	3350 6850 3350 6900
Wire Wire Line
	3050 7250 2950 7250
Wire Wire Line
	3050 7350 3050 7250
$Comp
L power:GNDD #PWR?
U 1 1
P 3050 7350
AR Path="/647C6A42" Ref="#PWR?"  Part="1" 
AR Path="/633CFED4/647C6A42" Ref="#PWR?"  Part="1" 
F 0 "#PWR?" H 3050 7100 50  0001 C CNN
F 1 "GNDD" H 3054 7195 50  0000 C CNN
F 2 "" H 3050 7350 50  0001 C CNN
F 3 "" H 3050 7350 50  0001 C CNN
	1    3050 7350
	1    0    0    -1  
$EndComp
Wire Wire Line
	3050 6850 3150 6850
Wire Wire Line
	3450 6850 3350 6850
Connection ~ 3050 6850
Wire Wire Line
	2950 6850 3050 6850
Text GLabel 3450 6850 2    50   Input ~ 0
DCDC
Text GLabel 3150 6850 2    50   Input ~ 0
5VA
Wire Wire Line
	3150 6350 2950 6350
Wire Wire Line
	3150 6250 2950 6250
Wire Wire Line
	3150 6150 2950 6150
Wire Wire Line
	3150 6050 2950 6050
Text GLabel 3150 6350 2    50   Input ~ 0
DRIVER4A
Text GLabel 3150 6250 2    50   Input ~ 0
DRIVER3A
Text GLabel 3150 6150 2    50   Input ~ 0
DRIVER2A
Text GLabel 3150 6050 2    50   Input ~ 0
DRIVER1A
Wire Wire Line
	3150 6750 2950 6750
Wire Wire Line
	3150 6650 2950 6650
Wire Wire Line
	3150 6550 2950 6550
Wire Wire Line
	3150 6450 2950 6450
Text GLabel 3150 6750 2    50   Input ~ 0
DRIVER4B
Text GLabel 3150 6650 2    50   Input ~ 0
DRIVER3B
Text GLabel 3150 6550 2    50   Input ~ 0
DRIVER2B
Text GLabel 3150 6450 2    50   Input ~ 0
DRIVER1B
$EndSCHEMATC
